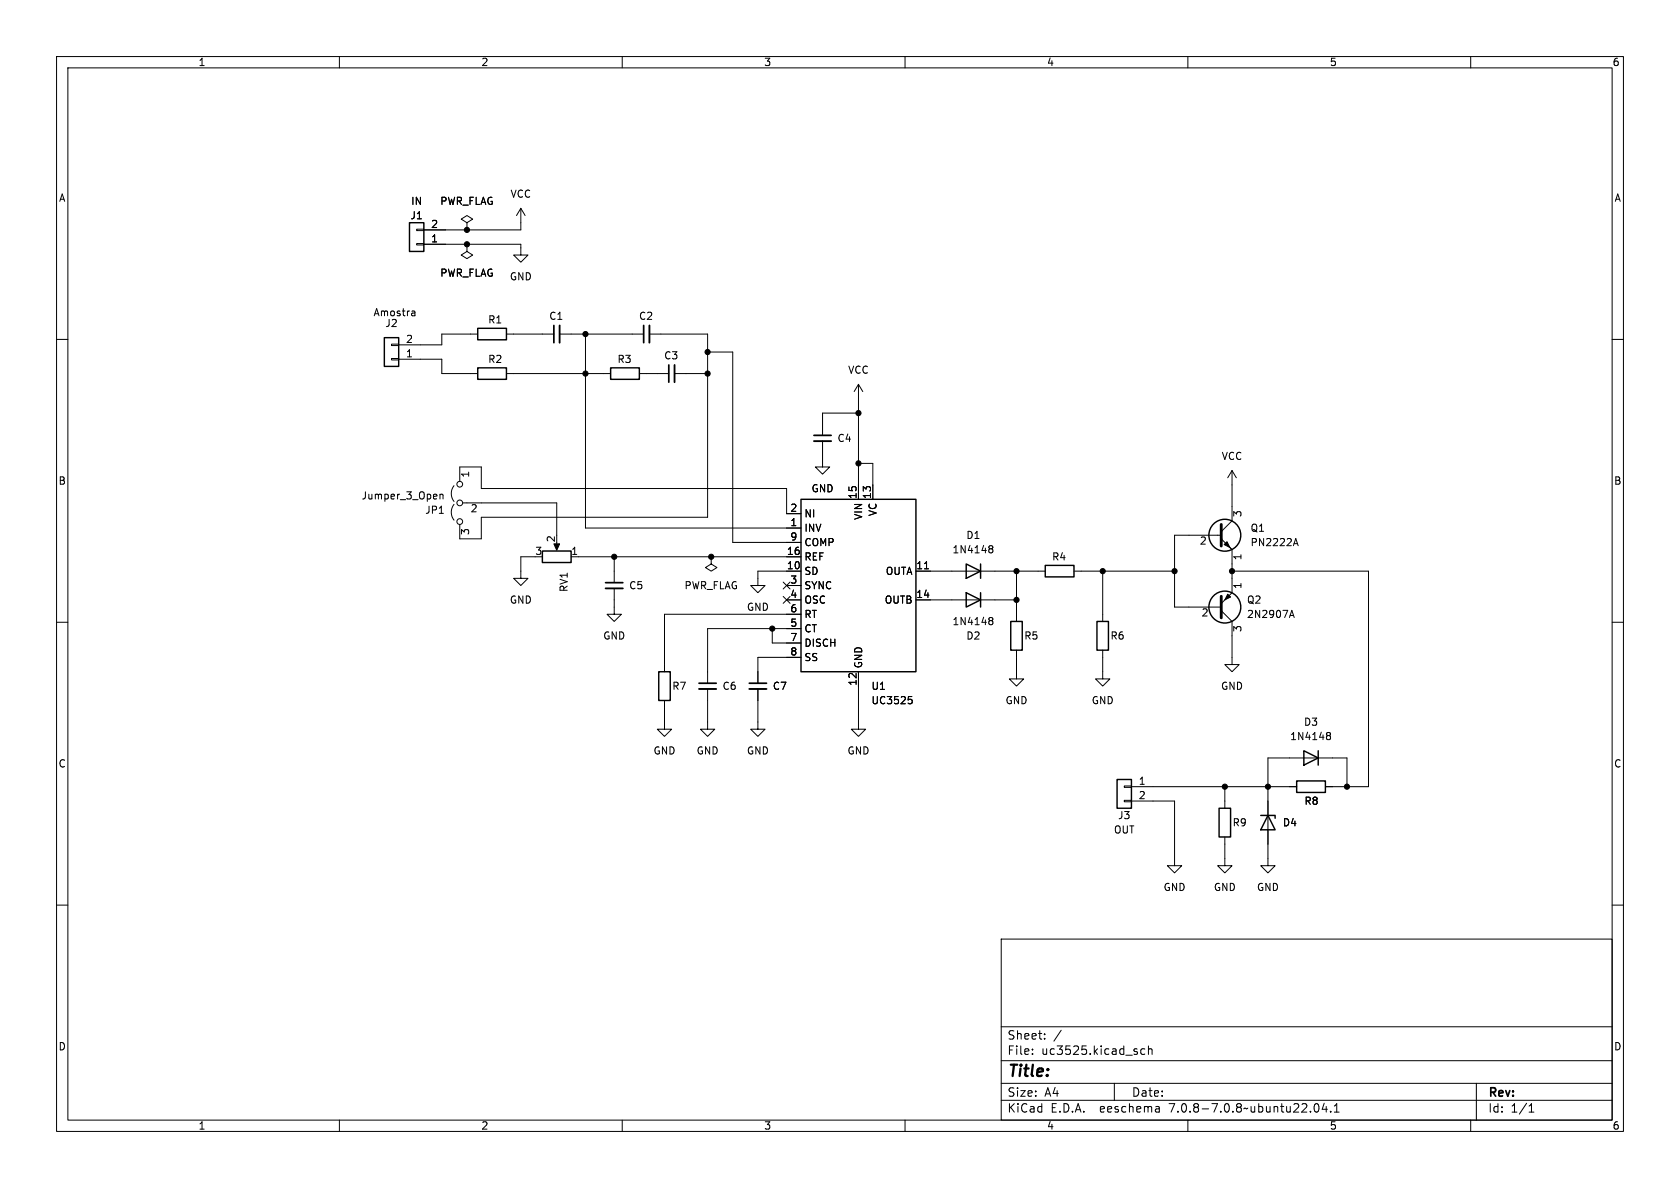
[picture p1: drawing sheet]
<svg xmlns="http://www.w3.org/2000/svg" width="297mm" height="210mm" viewBox="0 0 297 210" stroke-linecap="round" stroke-linejoin="round" font-family="sans-serif">
<g fill="none" stroke="#000" stroke-width=".18">
<path d="M10 10h277v190h-277zM12 12h273v186h-273zM60 10v2M110 10v2M160 10v2M210 10v2M260 10v2M82.5 39.4l1.1-.7-1.1-.6-1 .6 1 .7v1.2M92.1 36.8v3.8h-17.2M92.1 36.8l-.8 1.3M92.1 36.8l.7 1.3M10 60h2"/>
<path d="M72.9 55h.4l.1 .8M73.4 55.8h-.5M73.4 55.3h-.5M73.7 40.5h1.2v.3h-1.2zM73.7 43.1h1.2v.2h-1.2zM74.9 43.2h17.2v1.9h1.2l-1.2 1.3-1.3-1.3h1.3M82.5 43.2v1.3l1.1 .6-1.1 .6-1-.6 1-.6M82.5 43.2h.1M82.5 40.6h.1M84.5 59.1h-6.4v1.9h-7.6M89.5 59.1h8.4M98.9 59.1h14.9"/>
<path d="M103.5 59.1v34.2h38.1M114.8 59.1h10.3v32.3h-40v3.9h-3.8v-2.6M285 60h2M69.2 60.8h1.3v.3h-1.3zM69.2 63.4h1.3v.2h-1.3zM70.5 63.5h7.6v2.5h6.4M89.5 66h18.4M113 66h5.2M119.3 66h5.8M125.1 62.2h4.4v33.7h12.1M145.4 78v4.6h1.3l-1.3 1.2-1.3-1.2h1.3M151.8 73h-6.4v4"/>
<path d="M151.8 67.9v20.4M151.8 67.9l-.8 1.3M151.8 67.9l.7 1.3M77.8 87.4v.8M77.8 87.5l.2-.1h.3v.8M80.3 85.9a2.26 2.26 0 0 0 0 2.7M80.3 89.2a2.26 2.26 0 0 0 0 2.7M81.3 85.1v-2.5h3.8v3.8h54v4.4h2.5M81.8 88.9h16.6v5.7M94.6 98.4h-2.5v3.8h1.2l-1.2 1.3-1.3-1.3h1.3M98.4 95.9v1M101 98.4h40.6"/>
<path d="M108.6 98.4v4.6M125.7 98.4v1.3l1 .6-1 .7-1-.7 1-.6M125.7 98.4h.1M151.8 81.9h2.5v6.4M174.9 96.5h.4l.2 .1v.2l-.2 .2M174.9 96.9l.1 .1M175 97h.3M175 97l-.1 .1M175.3 97l.2 .3v.3l-.2 .1h-.4M215.9 95.3l1.9 1.9v7.6l-1.9 1.9M215.9 94.6h-8.3v12.7h8.3M217.2 96.5l.5 .5"/>
<path d="M217.8 83.2v8.9l-1.9 1.9M217.8 83.2l-.8 1.3M217.8 83.2l.8 1.3M228.8 96.1h.6M229.1 95.2l.4 1.3M10 110h2M108.6 104v4.6h1.3l-1.3 1.3-1.3-1.3h1.3M136.5 111.1v2.6h5.1M138.5 102.9l1.2 1.2M138.5 105.4l1.2 1.3M139.1 106h2.5M139.1 103.5h2.5"/>
<path d="M139.7 102.9l-1.2 1.2M139.7 105.4l-1.2 1.3M141.6 101h-7.6v2.5h1.3l-1.3 1.3-1.3-1.3h1.3M141.6 111.1h-16.5v9.7M141.6 108.6h-24.1v10.1M141.6 116.2h-7.6v4.6M151.8 118.7v10.2h1.2l-1.2 1.3-1.3-1.3h1.3M161.9 101h22.9M161.9 106h17.8M163.4 100.5h.8M174.9 109.6l.1 .1M174.9 109.2h.4l.2 .1v.2l-.2 .2"/>
<path d="M175 109.7h.3M175 109.7l-.1 .1M175.3 109.7l.2 .3v.3l-.2 .1h-.4M179.7 114.9v5.1h1.3l-1.3 1.3-1.3-1.3h1.3M179.7 101v8.9M189.9 101h17.7M194.9 114.9v5.1h1.3l-1.3 1.3-1.2-1.3h1.2M194.9 101v8.9M215.9 108l1.9 1.9v7.6h1.3l-1.3 1.2-1.3-1.2h1.3M217.8 101h24.1v38.1h-7.6M228 109.2l.4-1.3 .4 1.3M228.1 108.8h.6"/>
<path d="M285 110h2M117.5 123.8v5.1h1.2l-1.2 1.3-1.3-1.3h1.3M125.1 121.8v7.1h1.3l-1.3 1.3-1.3-1.3h1.3M134 121.8v7.1h1.3l-1.3 1.3-1.3-1.3h1.3M160.6 123.1h.6M160.7 123.6h.3l.3 .3-.2 .4-.4 .1M198.8 138.9h1.2v.3h-1.2zM200 139.1h29.2M216.5 139.1v3.8M234.6 130h.1M234.6 129.5h.4l.2 .1v.2l-.2 .2M234.7 130h.3"/>
<path d="M234.7 130l-.1 .1M235 130l.2 .3v.3l-.2 .2-.4-.1M238.1 139.1v-5.1h-13.9v19h1.2l-1.2 1.3-1.3-1.3h1.3M10 160h2M198.8 141.5h1.2v.2h-1.2zM200 141.6h7.6v11.4h1.3l-1.3 1.3-1.2-1.3h1.2M216.5 148v5h1.3l-1.3 1.3-1.2-1.3h1.2M285 160h2M177 166h108v32h-108zM60 198v2M110 198v2M160 198v2"/>
<path d="M177 194.5h108M177 191.5h108M177 187.5h108M177 181.5h108M182.5 186.3v.1M182.5 185.5v.1M184.7 183.6v.1M184.7 182.8v.1M187.6 182.1l-1.3 2M197 191.5v3M202.4 185.5l-.4-.1-.3 .3v.4l.1 .2h.6M203 185.5l.2-.1 .4 .1 .1 .9"/>
<path d="M203 184.9v1.5M204.9 195.7l.1 .9M205 196.5l-.2 .1M205 196h-.2M210 198v2M232.5 195.2l.2-.1a.81 .81 0 0 1 .6 .6 .81 .81 0 0 1-.3 .8l-.2 .1a.81 .81 0 0 1-.3-1.4zM234.1 195l-.4 1.1h1M234.5 195.6v1M235.2 196.5v.1M235.9 196.6h.8M235.9 195.5l.4-.4v1.5M260 198v2"/>
<path d="M261 191.5v6.5M270.3 196.6h.9M270.3 195.5l.4-.4v1.5"/>
<circle cx="81.3" cy="92.2" r=".51"/>
<circle cx="81.3" cy="85.6" r=".51"/>
<circle cx="81.3" cy="88.9" r=".51"/>
</g>
<path d="M98.9 57.5v3.1M114.8 57.5v3.1M119.3 64.5v3.1M143.9 78h3M107.1 104h3M123.6 121.8h3M132.5 121.8h3" fill="none" stroke="#000" stroke-width=".33"/>
<path d="M97.9 57.5v3.1M113.8 57.5v3.1M118.2 64.5v3.1M143.9 77h3M107.1 103h3M123.6 120.8h3M132.5 120.8h3" fill="none" stroke="#000" stroke-width=".3"/>
<g fill="none" stroke="#000" stroke-width=".25">
<path d="M72.4 39.4h2.5v5.1h-2.5zM67.9 59.7h2.6v5.1h-2.6zM84.5 58h5v2.1h-5zM84.5 65h5v2.1h-5zM107.9 65h5.1v2.1h-5.1zM95.9 97.4h5.1v2h-5.1zM141.6 88.3h20.3v30.4h-20.3zM170.8 99.7l2.6 1.3-2.6 1.2zM173.4 99.7v2.5M184.8 99.9h5.1v2.1h-5.1zM116.5 118.7h2v5.1h-2zM170.8 104.8l2.6 1.2-2.6 1.3z"/>
<path d="M173.4 104.8v2.5M178.7 109.9h2v5h-2zM193.9 109.9h2.1v5h-2.1zM197.5 137.8h2.5v5.1h-2.5zM229.2 138h5.1v2.1h-5.1zM230.5 132.7l2.5 1.3-2.5 1.3zM233 132.7v2.6M215.5 142.9h2.1v5.1h-2.1zM222.9 144.1h2.5v.6M224.2 144.1l1.2 2.6h-2.5z"/>
<circle cx="216.5" cy="94.6" r="2.82"/>
<circle cx="216.5" cy="107.3" r="2.82"/>
</g>
<g fill="#000" stroke="#000" stroke-width=".18">
<path d="M97.9 96.1h1l-.5 1.2zM216.4 96.3l.5-.5 .5 1zM217 105l.6 .5-1.1 .5z"/>
<circle cx="82.5" cy="43.2" r=".46"/>
<circle cx="82.5" cy="40.6" r=".46"/>
<circle cx="103.5" cy="59.1" r=".46"/>
<circle cx="103.5" cy="66" r=".46"/>
<circle cx="125.1" cy="62.2" r=".46"/>
<circle cx="125.1" cy="66" r=".46"/>
<circle cx="151.8" cy="73" r=".46"/>
<circle cx="108.6" cy="98.4" r=".46"/>
<circle cx="125.7" cy="98.4" r=".46"/>
<circle cx="151.8" cy="81.9" r=".46"/>
<circle cx="136.5" cy="111.1" r=".46"/>
<circle cx="179.7" cy="106" r=".46"/>
<circle cx="179.7" cy="101" r=".46"/>
<circle cx="194.9" cy="101" r=".46"/>
<circle cx="207.6" cy="101" r=".46"/>
<circle cx="217.8" cy="101" r=".46"/>
<circle cx="216.5" cy="139.1" r=".46"/>
<circle cx="224.2" cy="139.1" r=".46"/>
<circle cx="238.1" cy="139.1" r=".46"/>
</g>
<path d="M215.9 92.7v3.8M215.9 105.4v3.8" fill="none" stroke="#000" stroke-width=".51"/>
<text font-size="2.8" x="178" y="190.9">Title:</text>
<g font-size="2.1">
<text x="178" y="184">Sheet:</text>
<text x="178" y="186.7">File:</text>
<text x="184.1" y="186.7">uc3525.kicad_sch</text>
<text x="178" y="196.9">KiCad</text>
<text x="178" y="194.1">Size:</text>
<text x="184.7" y="194.1">A4</text>
<text x="185.7" y="196.9">E.D.A.</text>
<text x="194.6" y="196.9">eeschema</text>
<text x="200" y="194.1">Date:</text>
<text x="207" y="196.9">7.0.8-7.0.8~ubuntu22.04.1</text>
<text x="263" y="194.3">Rev:</text>
<text x="263" y="196.9">Id:</text>
<text x="267.1" y="196.9">1/1</text>
</g>
<g font-size="1.8">
<text x="35" y="11.9">1</text>
<text x="85" y="11.9">2</text>
<text x="135" y="11.9">3</text>
<text x="185" y="11.9">4</text>
<text x="235" y="11.9">5</text>
<text x="285" y="11.9">6</text>
<text x="10.3" y="35.9">A</text>
<text x="90.2" y="35.2">VCC</text>
<text x="285.3" y="35.9">A</text>
<text x="72.5" y="39">J1</text>
<text x="72.6" y="36.4">IN</text>
<text x="76.1" y="40.4">2</text>
<text x="77.7" y="36.4">PWR_FLAG</text>
<text x="76.1" y="42.9">1</text>
<text x="77.7" y="49.1">PWR_FLAG</text>
<text x="90" y="49.8">GND</text>
<text x="65.9" y="56.1">Amostra</text>
<text x="68" y="58">J2</text>
<text x="86.2" y="57.4">R1</text>
<text x="97" y="56.7">C1</text>
<text x="112.9" y="56.7">C2</text>
<text x="71.7" y="63.2">1</text>
<text x="71.7" y="60.7">2</text>
<text x="86.2" y="64.4">R2</text>
<text x="109.1" y="64.4">R3</text>
<text x="117.3" y="63.7">C3</text>
<text x="149.8" y="66.3">VCC</text>
<text x="148" y="78.3">C4</text>
<text x="215.9" y="81.5">VCC</text>
<text x="10.3" y="85.9">B</text>
<text x="63.8" y="88.5">Jumper_3_Open</text>
<text x="83.3" y="84.5" transform="rotate(-90 83.3 84.5)">1</text>
<text x="143.4" y="87.2">GND</text>
<text x="151.5" y="88.3" transform="rotate(-90 151.5 88.3)">15</text>
<text x="154.1" y="88.3" transform="rotate(-90 154.1 88.3)">13</text>
<text x="285.3" y="85.9">B</text>
<text x="75.1" y="91">JP1</text>
<text x="83.1" y="90.9">2</text>
<text x="83.3" y="94.7" transform="rotate(-90 83.3 94.7)">3</text>
<text x="98.2" y="96" transform="rotate(-90 98.2 96)">2</text>
<text x="139.6" y="93.1">1</text>
<text x="139.6" y="90.6">2</text>
<text x="139.6" y="95.6">9</text>
<text x="142.1" y="94.2">INV</text>
<text x="142.1" y="91.7">NI</text>
<text x="152.6" y="92" transform="rotate(-90 152.6 92)">VIN</text>
<text x="155.2" y="91.3" transform="rotate(-90 155.2 91.3)">VC</text>
<text x="170.7" y="95.5">D1</text>
<text x="219.8" y="91.5" transform="rotate(-90 219.8 91.5)">3</text>
<text x="221" y="94.2">Q1</text>
<text x="94.5" y="98.2">3</text>
<text x="100.9" y="98.2">1</text>
<text x="139" y="100.7">10</text>
<text x="139" y="98.2">16</text>
<text x="142.1" y="101.8">SD</text>
<text x="142.1" y="99.3">REF</text>
<text x="142.1" y="96.7">COMP</text>
<text x="156.5" y="101.8">OUTA</text>
<text x="161.9" y="100.7">11</text>
<text x="168.3" y="98">1N4148</text>
<text x="185.9" y="99.3">R4</text>
<text x="212" y="96.6">2</text>
<text x="219.8" y="99.1" transform="rotate(-90 219.8 99.1)">1</text>
<text x="221" y="96.7">PN2222A</text>
<text x="90" y="106.9">GND</text>
<text x="100.6" y="104.7" transform="rotate(-90 100.6 104.7)">RV1</text>
<text x="111.1" y="104.4">C5</text>
<text x="120.9" y="104.4">PWR_FLAG</text>
<text x="139.6" y="103.3">3</text>
<text x="139.6" y="105.8">4</text>
<text x="142.1" y="104.4">SYNC</text>
<text x="142.1" y="106.9">OSC</text>
<text x="156.3" y="106.9">OUTB</text>
<text x="161.9" y="105.8">14</text>
<text x="219.8" y="104.2" transform="rotate(-90 219.8 104.2)">1</text>
<text x="220.4" y="106.9">Q2</text>
<text x="106.5" y="113.3">GND</text>
<text x="131.9" y="108.2">GND</text>
<text x="139.6" y="110.9">5</text>
<text x="139.6" y="108.3">6</text>
<text x="139.6" y="113.4">7</text>
<text x="142.1" y="112">CT</text>
<text x="142.1" y="109.4">RT</text>
<text x="168.3" y="110.7">1N4148</text>
<text x="170.7" y="113.3">D2</text>
<text x="181" y="113.3">R5</text>
<text x="196.2" y="113.3">R6</text>
<text x="212.3" y="109.3">2</text>
<text x="219.8" y="111.8" transform="rotate(-90 219.8 111.8)">3</text>
<text x="220.4" y="109.4">2N2907A</text>
<text x="139.6" y="116">8</text>
<text x="142.1" y="114.5">DISCH</text>
<text x="142.1" y="117.1">SS</text>
<text x="152.6" y="118.2" transform="rotate(-90 152.6 118.2)">GND</text>
<text x="118.8" y="122.1">R7</text>
<text x="127.6" y="122.1">C6</text>
<text x="136.5" y="122.1">C7</text>
<text x="151.5" y="121.3" transform="rotate(-90 151.5 121.3)">12</text>
<text x="154" y="122.1">U1</text>
<text x="154" y="124.7">UC3525</text>
<text x="177.7" y="124.7">GND</text>
<text x="192.9" y="124.7">GND</text>
<text x="215.8" y="122.1">GND</text>
<text x="228" y="131">1N4148</text>
<text x="230.4" y="128.5">D3</text>
<text x="10.3" y="135.9">C</text>
<text x="115.4" y="133.6">GND</text>
<text x="123.1" y="133.6">GND</text>
<text x="131.9" y="133.6">GND</text>
<text x="149.7" y="133.6">GND</text>
<text x="285.3" y="135.9">C</text>
<text x="201.2" y="138.8">1</text>
<text x="201.2" y="141.4">2</text>
<text x="230.5" y="142.5">R8</text>
<text x="196.8" y="147.5">OUT</text>
<text x="197.6" y="145">J3</text>
<text x="217.8" y="146.3">R9</text>
<text x="226.7" y="146.3">D4</text>
<text x="205.6" y="157.7">GND</text>
<text x="214.5" y="157.7">GND</text>
<text x="222.1" y="157.7">GND</text>
<text x="10.3" y="185.9">D</text>
<text x="285.3" y="185.9">D</text>
<text x="35" y="199.9">1</text>
<text x="85" y="199.9">2</text>
<text x="135" y="199.9">3</text>
<text x="185" y="199.9">4</text>
<text x="235" y="199.9">5</text>
<text x="285" y="199.9">6</text>
</g>
</svg>
